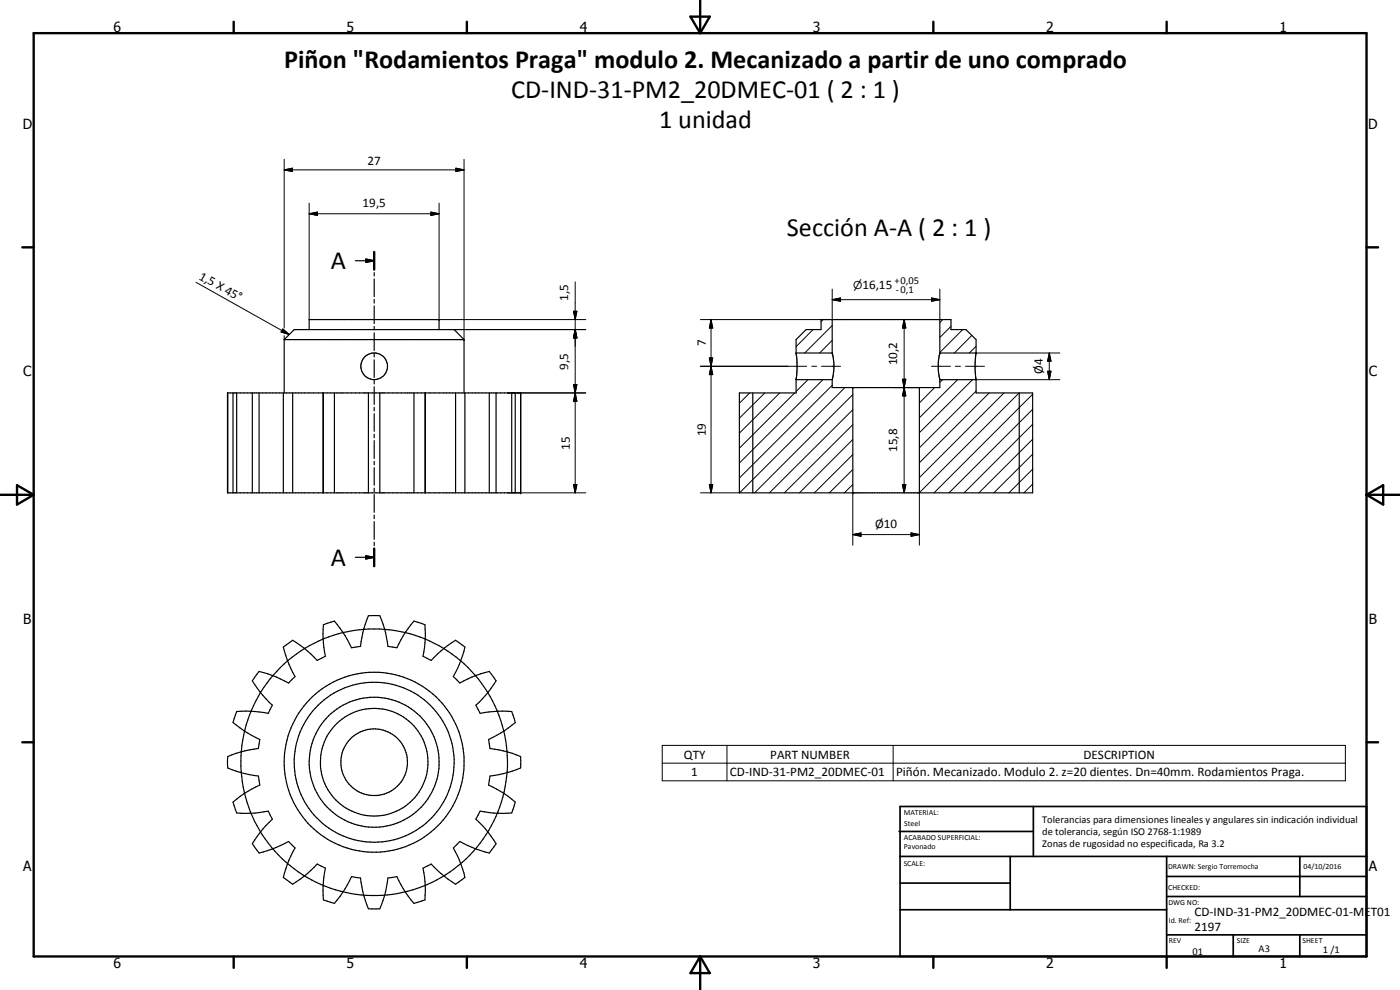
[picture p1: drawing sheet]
<svg xmlns="http://www.w3.org/2000/svg" width="420mm" height="297mm" viewBox="0 0 420 297" stroke-linecap="round" stroke-linejoin="round" font-family="sans-serif">
<g fill="none" stroke="#000" stroke-width=".35">
<path d="M106.6 78.2h5.7M109.8 77.7l2.5 .5-2.5 .5zM112.3 75.6v5.3M92.8 98.9v-3h39v3M112.3 81.8v1M112.3 83.7v5.3M112.3 89.8v1.1M112.3 91.8v5.3M112.3 98v1M112.3 99.9v5.3M249.8 95.9v10.2l.5 3-.5 7.2h32.3v-2.5l-.5-2.8v-2.2l.5-2.8M282.1 95.9v10.1"/>
<path d="M68.3 117.9h88v30h-88zM68.4 117.9v30M69.9 117.9v30M71 117.9v30M75.7 117.9v30M77.8 117.9v30M85 117.9v30M85.3 101.9h54M85.3 101.9l3-3h48l3 3M85.3 101.9v16M87.8 117.9v30M96.9 117.9v30"/>
<path d="M97.1 117.9v30M100.4 117.9v30M110.6 117.9v30M112.3 106v1.1M112.3 107.9v5.3M112.3 114.1v1.1M112.3 116v5.3M114 117.9v30M124.2 117.9v30M127.5 117.9v30M127.7 117.9v30M136.7 117.9v30"/>
<path d="M139.3 101.9v16M139.5 117.9v30M146.8 117.9v30M148.9 117.9v30M153.6 117.9v30M154.6 117.9v30M156.2 117.9v30M221.9 117.9h17v-4.1l.3-3.1-.3-8.8 3-3h4.5v-3h39v3h4.5l3 3-.3 6.9 .3 9.1h17v30h-88zM225.9 117.9v30M238.9 105.9h10.9M249.8 105.9v.1M249.8 113.8l-10.9 .1"/>
<path d="M255.9 116.3v31.6M275.9 116.3v31.6M282.1 105.9h10.8M282.1 113.9h10.8M292.9 113.9h.1M305.9 117.9v30M112.3 122.2v1.1M112.3 124.1v5.3M112.3 130.3v1.1M112.3 132.2v5.3M112.3 138.4v1M112.3 140.3v5.3"/>
<path d="M112.3 146.5v1M112.3 148.4v5.3M112.3 154.6v1M112.3 156.5v5.3M106.6 167.2h5.7M109.8 166.8l2.5 .4-2.5 .5zM112.3 162.7v1M112.3 164.6v5.3M85 194.1l2.8-2 3.4 2.3 4 3.8 2.5-1.3-.6-4v-5.4l3.3-1.1 3.2 4.4 1.9 3.6 2.7-.5 1-5.3 1.4-3.9h3.4l1.4 3.9 1 5.3 2.7 .5 2.6-4.8 2.5-3.2 3.3 1.1v5.4l-.6 4 2.5 1.3 4-3.8 3.3-2.3 2.8 2-1.6 5.2-1.9 3.7 2 1.9 3.7-1.8 5.1-1.6 1.4 1.8 .7 1-.7 1.1-2.5 3.3-2.9 2.9 1.3 2.4 5.4-.6 4.1 .1 1 3.3-3.2 2.4-4.8 2.7 .5 2.7 5.3 1 3.8 1.4v3.4l-3.8 1.4-5.3 1-.5 2.7 4.8 2.7 3.2 2.5-1 3.2-5.5 .1-4-.6-1.3 2.4 2.9 2.9 3.2 4.5-2.1 2.7-3.9-1.1-4.9-2.3-2 1.9 1.9 3.7 1.6 5.2-2.8 2a34.1 34.1 0 0 1-7.3-6.1l-2.5 1.3 .7 5.4-.1 4.1-3.3 1.1-2.5-3.3-2.6-4.8-2.7 .4-1 5.4-1.4 3.9h-3.4l-1.7-5.2-.7-4.1-2.7-.4-.6 1.3a32.5 32.5 0 0 1-4.5 6.8l-3.3-1.1-.1-4.1 .7-5.4-2.5-1.3-2.9 2.9-4.5 3.2-2.8-2 1.2-4 2.3-4.9-1.9-1.9-5 2.3-3.8 1.1-1.4-1.8-.7-.9 .7-1.2 2.5-3.3 2.8-2.9-1.2-2.4a30.9 30.9 0 0 1-9.5 .5l-1.1-3.2 3.3-2.5 4.8-2.7-.5-2.7-4-.7-3.9-1.2-1.2-.5-.1-1.1 .1-2.3 5.1-1.7 4-.7 .5-2.7-4.8-2.7-3.3-2.4 1.1-3.3 4.1-.1 5.4 .6 1.2-2.4-3.6-4-2.4-3.3 2.1-2.8a32.1 32.1 0 0 1 8.8 3.4l1.9-1.9-2.3-5z"/>
<circle cx="112.3" cy="109.9" r="4"/>
<circle cx="112.3" cy="228.7" r="19.5"/>
<circle cx="112.3" cy="228.7" r="27"/>
<circle cx="112.3" cy="228.7" r="40"/>
<circle cx="112.3" cy="228.7" r="10"/>
<circle cx="112.3" cy="228.7" r="16.2"/>
<circle cx="112.3" cy="228.7" r="24"/>
</g>
<g fill="#000">
<circle cx="131.8" cy="95.9" r=".18"/>
<circle cx="139.3" cy="101.9" r=".18"/>
<circle cx="156.3" cy="117.9" r=".18"/>
<circle cx="238.9" cy="105.9" r=".18"/>
<circle cx="249.8" cy="105.9" r=".18"/>
<circle cx="255.9" cy="116.3" r=".18"/>
<circle cx="282.1" cy="105.9" r=".18"/>
<circle cx="156.3" cy="147.9" r=".18"/>
<circle cx="255.9" cy="147.9" r=".18"/>
</g>
<g fill="none" stroke="#000" stroke-width=".71">
<path d="M10.1 9.9h400v277.1h-400zM70.1 6.5v3.4M140.1 6.5v3.4M207.2 5h5.8l-2.9 4.9zM210.1 0v9.9M280.1 6.5v3.4M350.1 6.5v3.4M6.7 74.2h3.4M112.3 75.6v5.3M410.1 74.2h3.5M.1 148.5h10M5.1 145.6l5 2.9-5 2.9z"/>
<path d="M410.1 148.5h10M410.1 148.5l5-2.9v5.8zM112.3 164.6v5.3M6.7 222.7h3.4M410.1 222.7h3.5M70.1 287v3.4M140.1 287v3.4M210.1 287v10M210.1 287l2.9 5h-5.8zM280.1 287v3.4M350.1 287v3.4"/>
</g>
<g fill="none" stroke="#000" stroke-width=".51">
<path d="M269.8 249.5h40.3M270.1 242h140v45h-140zM270.1 257h140M303.2 257v16M310.1 242v15M350.1 257v30M390.1 257v12M270.1 265h33.1M270.1 273h80M350.1 269h60M350.1 263h60M350.1 280.5h60"/>
<path d="M370.1 280.5v6.5M390.1 280.5v6.5"/>
</g>
<g fill="none" stroke="#000" stroke-width=".3">
<path d="M85.3 51l2.5-.5v1zM85.3 51h54M85.3 47.8v50.6M136.8 50.5l2.5 .5-2.5 .5zM139.3 47.8v54.1M92.8 64.1l2.5-.5v1zM92.8 64.1h39M92.8 61v34.9M129.3 63.6l2.5 .5-2.5 .5zM131.8 61v34.9h44M58.8 84.7l28 15.7M84.9 98.7l1.9 1.7-2.4-.8z"/>
<path d="M136.3 98.9h39.5M172.1 93.4h1l-.5 2.5zM172.6 98.9l.5 2.5h-1zM172.6 84.6v63.3M213.4 95.9l.5 2.5h-1zM213.4 95.9v52M244 98.9l-5.1 5.1M247 95.9l-.6 .6M249.8 89.9l2.5-.5v1zM249.8 97.7l-8.3 8.2M249.8 86.7v9.2h-39.6M249.8 89.9h32.3"/>
<path d="M271.3 95.9l.6 2.5h-1.1zM271.3 95.9v52M279.6 89.4l2.5 .5-2.5 .5zM282.1 86.7v9.2M282.9 95.9l-.8 .9M285.4 97.9l-3.3 3.4M288.9 98.9l-6.8 6.8M85.3 100.7v1.2M152.3 117.9h23.5M172.1 115.4h1l-.5 2.5zM172.1 115.4l1 5h-1l1-5zM172.6 117.9l.5 2.5h-1z"/>
<path d="M210.2 109.9h31.9M212.9 107.4h1l-.5 2.5zM212.9 107.4l1 5h-1l1-5zM213.4 109.9l.5 2.5h-1zM225 117.9l-3.1 3.1M229.5 117.9l-7.6 7.6M234 117.9l-12.1 12.1M238.5 117.9l-16.6 16.6M242.5 113.9l-3.6 3.6M243.6 109.9h1.5M246.6 109.9h5.7M247 113.9l-25.1 25"/>
<path d="M249.8 102.1l-3.8 3.8M249.8 115.6l-27.9 27.8M253.6 116.3l-31.7 31.6h-11.7M255.9 118.4l-29.4 29.5M268.2 116.3h7.7M270.8 113.8h1.1l-.6 2.5zM270.8 113.8l1.1 5h-1.1l1.1-5zM271.3 116.3l.6 2.5h-1.1zM276 116.3l-.1 .1M279.6 109.9h5.6M280.5 116.3l-4.6 4.6M282.9 113.9l-.8 .8"/>
<path d="M286.7 109.9h1.5M287.4 113.9l-11.5 11.4M289.8 109.9h5.6M291.7 100.6l-5.3 5.3M291.9 113.9l-16 15.9M292.9 103.9l-2 2M292.9 117.3l-17 17.1M292.9 105.9h25.2M292.9 113.9h25.2M296.9 117.9l-21 21M301.3 117.9l-25.4 25.4M305.8 117.9l-29.9 29.9"/>
<path d="M309.9 118.3l-29.6 29.6M314.4 111.4h1l-.5 2.5zM314.9 105.9l.5 2.5h-1zM314.9 105.9v8M255.9 131.9l-16 16M255.9 136.4l-11.5 11.5M255.9 127.4l-20.5 20.5M255.9 122.9l-25 25M309.9 136.3l-11.6 11.6M309.9 131.8l-16.1 16.1M309.9 127.3l-20.6 20.6M309.9 122.8l-25.1 25.1"/>
<path d="M152.3 147.9h23.5M172.1 145.4h1l-.5 2.5zM212.9 145.4h1l-.5 2.5zM255.9 145.4l-2.5 2.5M255.9 140.9l-7 7M255.9 147.9v15.7M270.8 145.4h1.1l-.6 2.5zM273.4 159.9l2.5 .5-2.5 .5zM275.9 147.9v15.7M309.9 145.2l-2.6 2.7M309.9 140.8l-7.1 7.1M255.9 160.4l2.5-.5v1z"/>
<path d="M255.9 160.4h20M198.7 223.6h205.1v10.7h-205.1zM198.7 229h205.1M218.2 223.6v10.7M268 223.6v10.7"/>
</g>
<g fill="#000">
<path d="M85.3 51l2.5-.5v1zM136.8 50.5l2.5 .5-2.5 .5zM92.8 64.1l2.5-.5v1zM109.8 77.7l2.5 .5-2.5 .5zM129.3 63.6l2.5 .5-2.5 .5zM84.9 98.7l1.9 1.7-2.4-.8zM172.1 93.4h1l-.5 2.5zM213.4 95.9l.5 2.5h-1zM249.8 89.9l2.5-.5v1zM271.3 95.9l.6 2.5h-1.1zM279.6 89.4l2.5 .5-2.5 .5zM172.1 115.4h1l-.5 2.5z"/>
<path d="M172.6 98.9l.5 2.5h-1zM212.9 107.4h1l-.5 2.5zM213.4 109.9l.5 2.5h-1zM270.8 113.8h1.1l-.6 2.5zM271.3 116.3l.6 2.5h-1.1zM314.4 111.4h1l-.5 2.5zM314.9 105.9l.5 2.5h-1zM172.6 117.9l.5 2.5h-1zM172.1 145.4h1l-.5 2.5zM212.9 145.4h1l-.5 2.5zM255.9 160.4l2.5-.5v1zM270.8 145.4h1.1l-.6 2.5z"/>
<path d="M109.8 166.8l2.5 .4-2.5 .5zM273.4 159.9l2.5 .5-2.5 .5z"/>
</g>
<g font-size="7.9">
<text x="85.3" y="20.4">Piñon &quot;Rodamientos Praga&quot; modulo 2. Mecanizado a partir de uno comprado</text>
<text x="153.4" y="29.4">CD-IND-31-PM2_20DMEC-01 ( 2 : 1 )</text>
<text x="197.8" y="38.4">1 unidad</text>
<text x="236.2" y="71">Sección A-A ( 2 : 1 )</text>
<text x="99.3" y="80.8">A</text>
<text x="99.3" y="169.7">A</text>
</g>
<g font-size="4.2">
<text x="34" y="9.6">6</text>
<text x="104" y="9.6">5</text>
<text x="174" y="9.6">4</text>
<text x="244" y="9.6">3</text>
<text x="314" y="9.6">2</text>
<text x="384" y="9.6">1</text>
<text x="6.8" y="38.7">D</text>
<text x="410.6" y="38.7">D</text>
<text x="7" y="112.9">C</text>
<text x="410.8" y="112.9">C</text>
<text x="7" y="187.1">B</text>
<text x="410.8" y="187.1">B</text>
<text x="7" y="261.4">A</text>
<text x="410.8" y="261.4">A</text>
<text x="34" y="290.4">6</text>
<text x="104" y="290.4">5</text>
<text x="174" y="290.4">4</text>
<text x="244" y="290.4">3</text>
<text x="314" y="290.4">2</text>
<text x="384" y="290.4">1</text>
</g>
<g font-size="3.9">
<text x="110.3" y="49.5">27</text>
<text x="108.8" y="62.1">19,5</text>
<text x="59.5" y="83.6" transform="rotate(29 59.5 83.6)">1,5 X 45°</text>
<text x="258.8" y="86.8">16,15</text>
<text x="170.5" y="90.3" transform="rotate(-90 170.5 90.3)">1,5</text>
<text x="211.8" y="103.9" transform="rotate(-90 211.8 103.9)">7</text>
<text x="170.5" y="110.9" transform="rotate(-90 170.5 110.9)">9,5</text>
<text x="269.3" y="109.6" transform="rotate(-90 269.3 109.6)">10,2</text>
<text x="313" y="112.2" transform="rotate(-90 313 112.2)">Ø4</text>
<text x="211.8" y="130.9" transform="rotate(-90 211.8 130.9)">19</text>
<text x="171.1" y="134.9" transform="rotate(-90 171.1 134.9)">15</text>
<text x="269.3" y="135.6" transform="rotate(-90 269.3 135.6)">15,8</text>
<text x="262.6" y="158.4">Ø10</text>
<text x="205.2" y="227.6">QTY</text>
<text x="231.2" y="227.6">PART NUMBER</text>
<text x="325.2" y="227.6">DESCRIPTION</text>
<text x="207.5" y="232.9">1</text>
<text x="219.1" y="232.9">CD-IND-31-PM2_20DMEC-01</text>
<text x="268.9" y="233">Piñón. Mecanizado. Modulo 2. z=20 dientes. Dn=40mm. Rodamientos Praga.</text>
<text x="358.5" y="275">CD-IND-31-PM2_20DMEC-01-MET01</text>
<text x="358.5" y="279.4">2197</text>
</g>
<text font-size="3.3" x="256" y="86.8">n</text>
<g font-size="3.1">
<text x="268.5" y="85.3">+0,05</text>
<text x="268.8" y="87.9">-0,1</text>
<text x="312.7" y="246.8">Tolerancias para dimensiones lineales y angulares sin indicación individual</text>
<text x="312.7" y="250.4">de tolerancia, según ISO 2768-1:1989</text>
<text x="312.7" y="254">Zonas de rugosidad no especificada, Ra 3.2</text>
<text x="357.9" y="286.4">01</text>
<text x="377.7" y="285.6">A3</text>
<text x="397" y="285.9">1 /1</text>
</g>
<g font-size="2.4">
<text x="271.2" y="244.4">MATERIAL:</text>
<text x="271.3" y="252">ACABADO SUPERFICIAL:</text>
<text x="271.4" y="247.9">Steel</text>
<text x="271.3" y="254.6">Pavonado</text>
<text x="271.2" y="259.7">SCALE:</text>
<text x="350.6" y="260.8">DRAWN: Sergio Torremocha</text>
<text x="391.2" y="260.6">04/10/2016</text>
<text x="350.6" y="267">CHECKED:</text>
<text x="350.6" y="271.4">DWG NO:</text>
<text x="350.8" y="276.9">Id. Ref:</text>
<text x="350.8" y="282.8">REV</text>
<text x="371.2" y="282.9">SIZE</text>
<text x="390.9" y="282.9">SHEET</text>
</g>
</svg>
